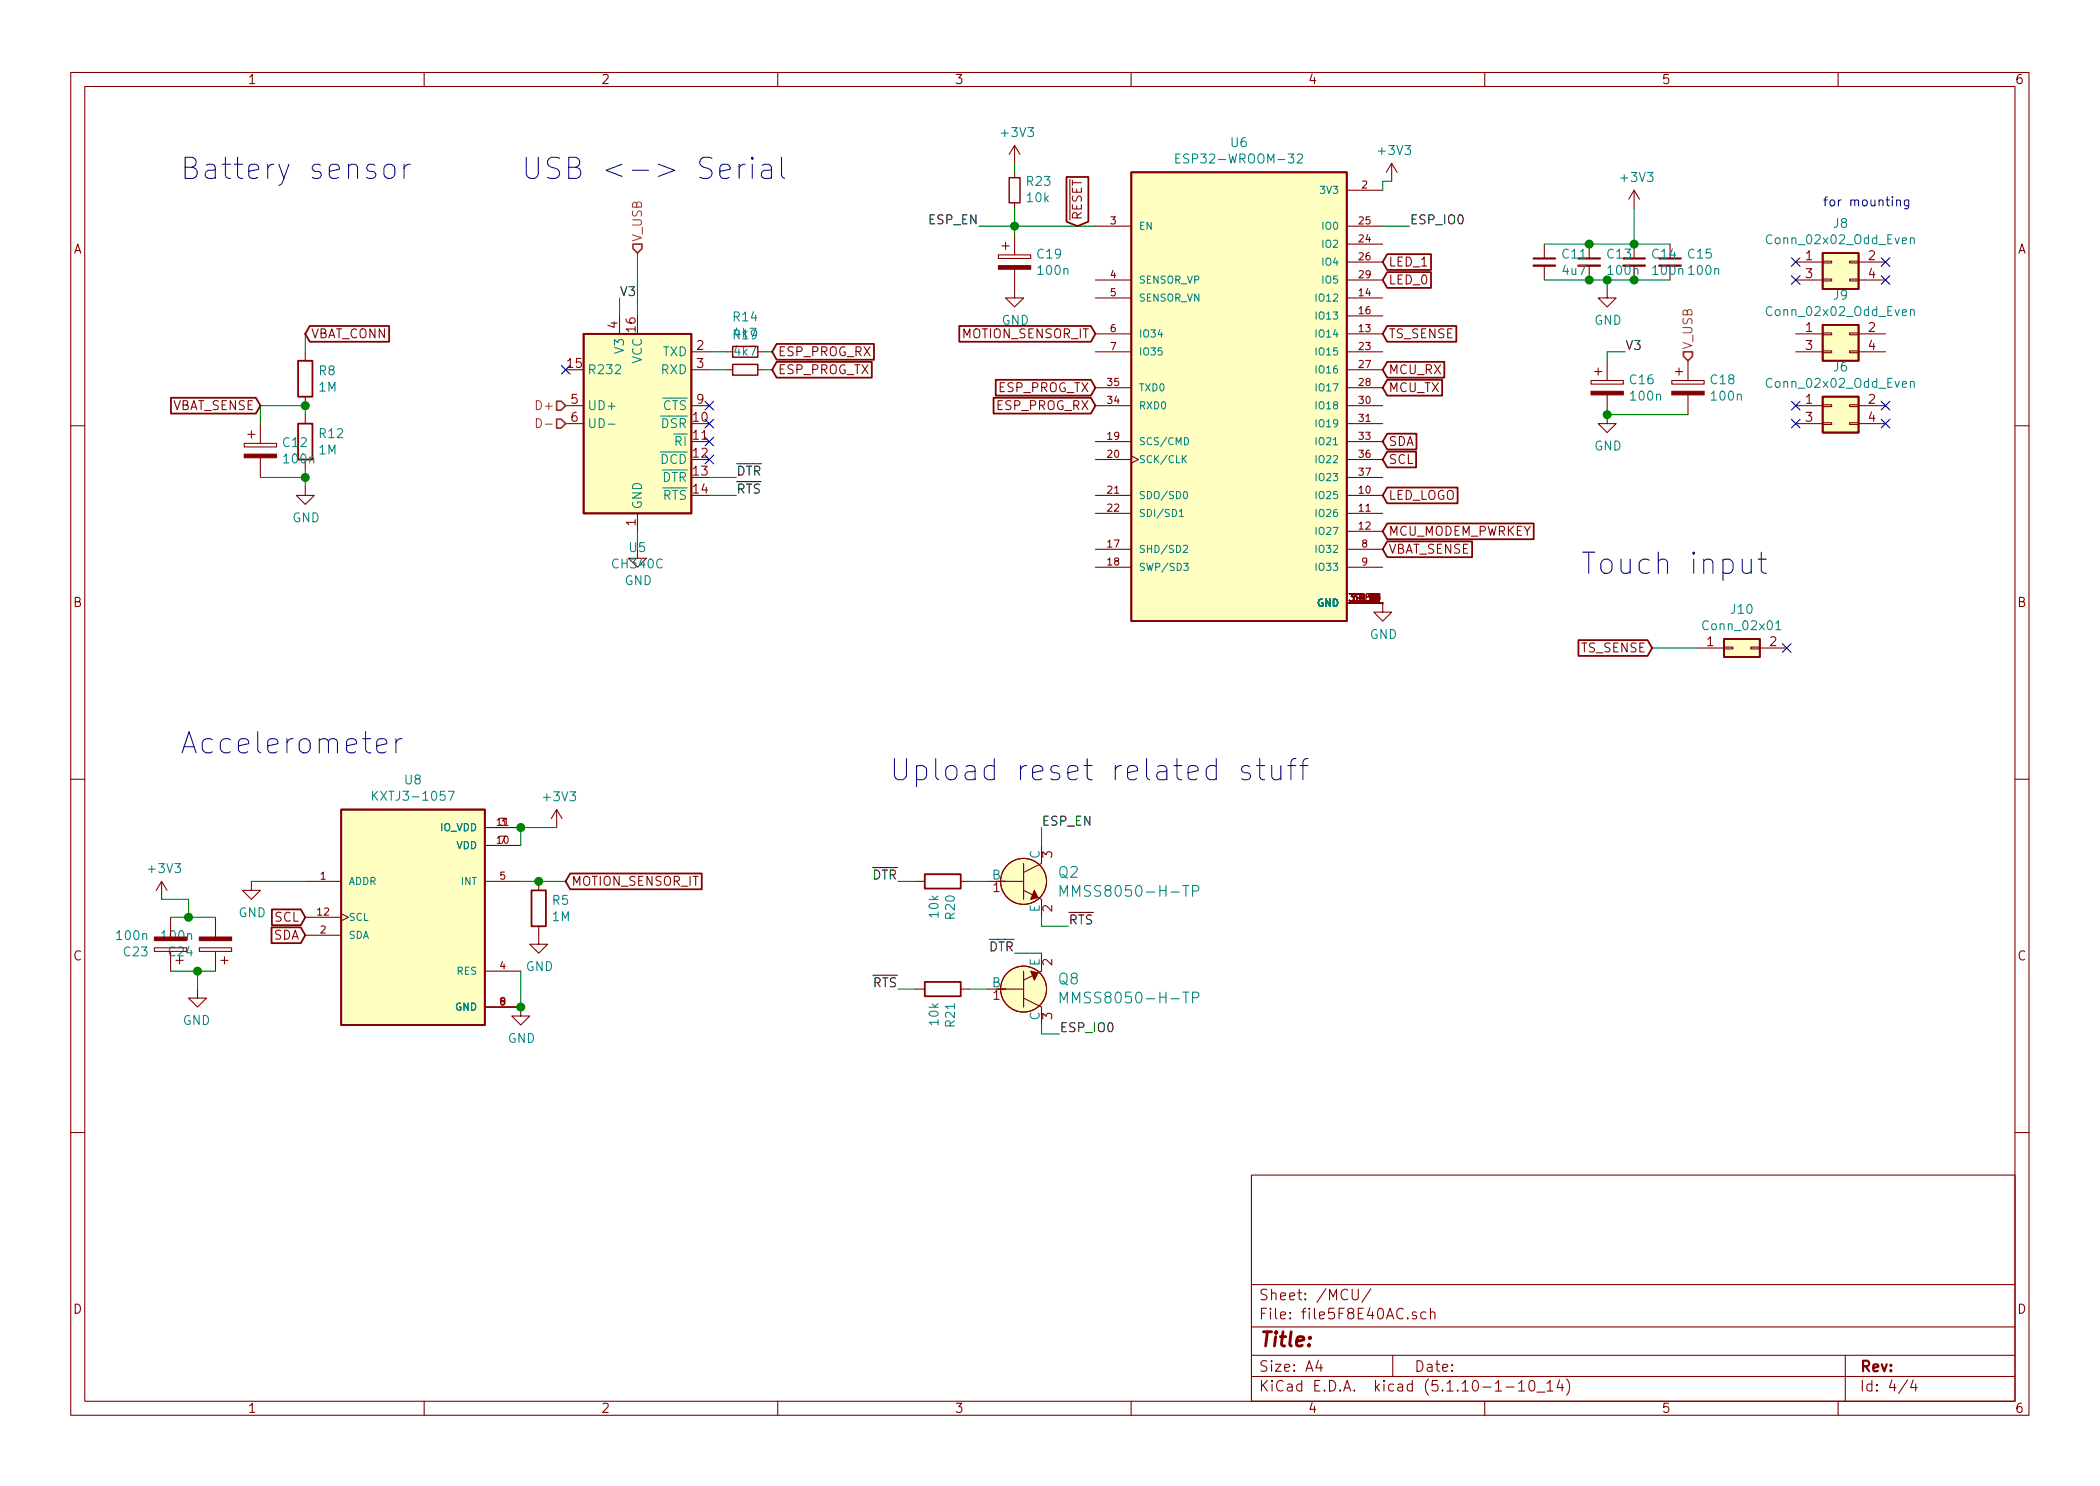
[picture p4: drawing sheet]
EESchema Schematic File Version 4
EELAYER 30 0
EELAYER END
$Descr A4 11693 8268
encoding utf-8
Sheet 4 4
Title ""
Date ""
Rev ""
Comp ""
Comment1 ""
Comment2 ""
Comment3 ""
Comment4 ""
$EndDescr
$Comp
L sim7070-rescue:R-Device R?
U 1 1
P 1700 2100
AR Path="/5F76B017/5F91C2EA" Ref="R?"  Part="1" 
AR Path="/5F91C2EA" Ref="R?"  Part="1" 
AR Path="/5F8E40AD/5F91C2EA" Ref="R8"  Part="1" 
F 0 "R8" H 1770 2146 50  0000 L CNN
F 1 "1M" H 1770 2055 50  0000 L CNN
F 2 "Resistor_SMD:R_0402_1005Metric" V 1630 2100 50  0001 C CNN
F 3 "~" H 1700 2100 50  0001 C CNN
F 4 "C26087" H 1700 2100 50  0001 C CNN "LCSC"
	1    1700 2100
	1    0    0    -1  
$EndComp
$Comp
L sim7070-rescue:R-Device R?
U 1 1
P 1700 2450
AR Path="/5F76B017/5F91C2F0" Ref="R?"  Part="1" 
AR Path="/5F91C2F0" Ref="R?"  Part="1" 
AR Path="/5F8E40AD/5F91C2F0" Ref="R12"  Part="1" 
F 0 "R12" H 1770 2496 50  0000 L CNN
F 1 "1M" H 1770 2405 50  0000 L CNN
F 2 "Resistor_SMD:R_0402_1005Metric" V 1630 2450 50  0001 C CNN
F 3 "~" H 1700 2450 50  0001 C CNN
F 4 "C26087" H 1700 2450 50  0001 C CNN "LCSC"
	1    1700 2450
	1    0    0    -1  
$EndComp
$Comp
L sim7070-rescue:GND-power #PWR?
U 1 1
P 1700 2700
AR Path="/5F76B017/5F91C2F6" Ref="#PWR?"  Part="1" 
AR Path="/5F91C2F6" Ref="#PWR?"  Part="1" 
AR Path="/5F8E40AD/5F91C2F6" Ref="#PWR0134"  Part="1" 
F 0 "#PWR0134" H 1700 2450 50  0001 C CNN
F 1 "GND" H 1705 2527 50  0000 C CNN
F 2 "" H 1700 2700 50  0001 C CNN
F 3 "" H 1700 2700 50  0001 C CNN
	1    1700 2700
	1    0    0    -1  
$EndComp
$Comp
L sim7070-rescue:CP-Device C?
U 1 1
P 1450 2500
AR Path="/5F76B017/5F91C2FC" Ref="C?"  Part="1" 
AR Path="/5F91C2FC" Ref="C?"  Part="1" 
AR Path="/5F8E40AD/5F91C2FC" Ref="C12"  Part="1" 
F 0 "C12" H 1568 2546 50  0000 L CNN
F 1 "100n" H 1568 2455 50  0000 L CNN
F 2 "Capacitor_SMD:C_0402_1005Metric" H 1488 2350 50  0001 C CNN
F 3 "~" H 1450 2500 50  0001 C CNN
F 4 "C1525" H 1450 2500 50  0001 C CNN "LCSC"
	1    1450 2500
	1    0    0    -1  
$EndComp
Wire Wire Line
	1700 2250 1450 2250
Wire Wire Line
	1450 2250 1450 2350
Wire Wire Line
	1700 2300 1700 2250
Connection ~ 1700 2250
Wire Wire Line
	1700 1950 1700 1850
Wire Wire Line
	1700 2700 1700 2650
Wire Wire Line
	1450 2650 1700 2650
Connection ~ 1700 2650
Wire Wire Line
	1700 2650 1700 2600
Text GLabel 1700 1850 2    50   Input ~ 0
VBAT_CONN
Text GLabel 1450 2250 0    50   Input ~ 0
VBAT_SENSE
$Comp
L sim7070-rescue:C_Small-Device C15
U 1 1
P 9300 1450
F 0 "C15" H 9392 1496 50  0000 L CNN
F 1 "100n" H 9392 1405 50  0000 L CNN
F 2 "Capacitor_SMD:C_0402_1005Metric" H 9300 1450 50  0001 C CNN
F 3 "~" H 9300 1450 50  0001 C CNN
F 4 "C1525" H 9300 1450 50  0001 C CNN "LCSC"
	1    9300 1450
	1    0    0    -1  
$EndComp
$Comp
L sim7070-rescue:C_Small-Device C14
U 1 1
P 9100 1450
F 0 "C14" H 9192 1496 50  0000 L CNN
F 1 "100n" H 9192 1405 50  0000 L CNN
F 2 "Capacitor_SMD:C_0402_1005Metric" H 9100 1450 50  0001 C CNN
F 3 "~" H 9100 1450 50  0001 C CNN
F 4 "C1525" H 9100 1450 50  0001 C CNN "LCSC"
	1    9100 1450
	1    0    0    -1  
$EndComp
Connection ~ 9100 1350
Wire Wire Line
	9100 1350 8850 1350
$Comp
L sim7070-rescue:C_Small-Device C13
U 1 1
P 8850 1450
F 0 "C13" H 8942 1496 50  0000 L CNN
F 1 "100n" H 8942 1405 50  0000 L CNN
F 2 "Capacitor_SMD:C_0402_1005Metric" H 8850 1450 50  0001 C CNN
F 3 "~" H 8850 1450 50  0001 C CNN
F 4 "C1525" H 8850 1450 50  0001 C CNN "LCSC"
	1    8850 1450
	1    0    0    -1  
$EndComp
Connection ~ 8850 1350
Wire Wire Line
	9300 1550 9100 1550
Connection ~ 9100 1550
Wire Wire Line
	9100 1550 8950 1550
$Comp
L sim7070-rescue:GND-power #PWR0138
U 1 1
P 8950 1600
F 0 "#PWR0138" H 8950 1350 50  0001 C CNN
F 1 "GND" H 8955 1427 50  0000 C CNN
F 2 "" H 8950 1600 50  0001 C CNN
F 3 "" H 8950 1600 50  0001 C CNN
	1    8950 1600
	1    0    0    -1  
$EndComp
Wire Wire Line
	8950 1600 8950 1550
Connection ~ 8950 1550
Wire Wire Line
	8950 1550 8850 1550
Wire Wire Line
	8600 1350 8850 1350
Wire Wire Line
	8850 1550 8600 1550
Connection ~ 8850 1550
Text GLabel 7700 2050 2    50   Input ~ 0
MCU_RX
Text GLabel 7700 2150 2    50   Input ~ 0
MCU_TX
Text GLabel 7700 1850 2    50   Input ~ 0
TS_SENSE
Text GLabel 9200 3600 0    50   Input ~ 0
TS_SENSE
Text GLabel 7700 3050 2    50   Input ~ 0
VBAT_SENSE
Text GLabel 7700 1450 2    50   Input ~ 0
LED_1
Text GLabel 7700 1550 2    50   Input ~ 0
LED_0
$Comp
L sim7070-rescue:C_Small-Device C11
U 1 1
P 8600 1450
F 0 "C11" H 8692 1496 50  0000 L CNN
F 1 "4u7" H 8692 1405 50  0000 L CNN
F 2 "Capacitor_SMD:C_1206_3216Metric" H 8600 1450 50  0001 C CNN
F 3 "~" H 8600 1450 50  0001 C CNN
	1    8600 1450
	1    0    0    -1  
$EndComp
Text GLabel 7700 2750 2    50   Input ~ 0
LED_LOGO
Wire Wire Line
	9100 1350 9300 1350
Text GLabel 7700 2450 2    50   Input ~ 0
SDA
Text GLabel 7700 2550 2    50   Input ~ 0
SCL
Text GLabel 3150 4900 2    50   Input ~ 0
MOTION_SENSOR_IT
Text GLabel 1700 5200 0    50   Input ~ 0
SDA
Text GLabel 1700 5100 0    50   Input ~ 0
SCL
Text GLabel 7700 2950 2    50   Input ~ 0
MCU_MODEM_PWRKEY
$Comp
L sim7070-rescue:CP-Device C?
U 1 1
P 950 5250
AR Path="/5F76B017/5FC71181" Ref="C?"  Part="1" 
AR Path="/5FC71181" Ref="C?"  Part="1" 
AR Path="/5F8E40AD/5FC71181" Ref="C23"  Part="1" 
F 0 "C23" H 1068 5296 50  0000 L CNN
F 1 "100n" H 1068 5205 50  0000 L CNN
F 2 "Capacitor_SMD:C_0402_1005Metric" H 988 5100 50  0001 C CNN
F 3 "~" H 950 5250 50  0001 C CNN
F 4 "C1525" H 950 5250 50  0001 C CNN "LCSC"
	1    950  5250
	-1   0    0    1   
$EndComp
$Comp
L sim7070-rescue:CP-Device C?
U 1 1
P 1200 5250
AR Path="/5F76B017/5FC7220C" Ref="C?"  Part="1" 
AR Path="/5FC7220C" Ref="C?"  Part="1" 
AR Path="/5F8E40AD/5FC7220C" Ref="C24"  Part="1" 
F 0 "C24" H 1318 5296 50  0000 L CNN
F 1 "100n" H 1318 5205 50  0000 L CNN
F 2 "Capacitor_SMD:C_0402_1005Metric" H 1238 5100 50  0001 C CNN
F 3 "~" H 1200 5250 50  0001 C CNN
F 4 "C1525" H 1200 5250 50  0001 C CNN "LCSC"
	1    1200 5250
	-1   0    0    1   
$EndComp
$Comp
L sim7070-rescue:GND-power #PWR?
U 1 1
P 1100 5500
AR Path="/5F76B017/5FC72478" Ref="#PWR?"  Part="1" 
AR Path="/5FC72478" Ref="#PWR?"  Part="1" 
AR Path="/5F8E40AD/5FC72478" Ref="#PWR0155"  Part="1" 
F 0 "#PWR0155" H 1100 5250 50  0001 C CNN
F 1 "GND" H 1105 5327 50  0000 C CNN
F 2 "" H 1100 5500 50  0001 C CNN
F 3 "" H 1100 5500 50  0001 C CNN
	1    1100 5500
	-1   0    0    -1  
$EndComp
Wire Wire Line
	1100 5500 1100 5400
Wire Wire Line
	1100 5400 1200 5400
Wire Wire Line
	1100 5400 950  5400
Connection ~ 1100 5400
Wire Wire Line
	950  5100 1050 5100
Wire Wire Line
	1050 5000 1050 5100
Connection ~ 1050 5100
Wire Wire Line
	1050 5100 1200 5100
Text GLabel 6100 1850 0    50   Input ~ 0
MOTION_SENSOR_IT
$Comp
L sim7070-rescue:GND-power #PWR0158
U 1 1
P 7700 3350
F 0 "#PWR0158" H 7700 3100 50  0001 C CNN
F 1 "GND" H 7705 3177 50  0000 C CNN
F 2 "" H 7700 3350 50  0001 C CNN
F 3 "" H 7700 3350 50  0001 C CNN
	1    7700 3350
	1    0    0    -1  
$EndComp
$Comp
L sim7070-rescue:Conn_02x02_Odd_Even-Connector_Generic J6
U 1 1
P 10200 2250
F 0 "J6" H 10250 2467 50  0000 C CNN
F 1 "Conn_02x02_Odd_Even" H 10250 2376 50  0000 C CNN
F 2 "GettingStarted:PinSocket_2x02_P2.54mm_Vertical_centered" H 10200 2250 50  0001 C CNN
F 3 "~" H 10200 2250 50  0001 C CNN
F 4 "C239342" H 10200 2250 50  0001 C CNN "LCSC"
	1    10200 2250
	1    0    0    -1  
$EndComp
NoConn ~ 10000 2350
NoConn ~ 10500 2250
NoConn ~ 10500 2350
$Comp
L sim7070-rescue:Conn_02x02_Odd_Even-Connector_Generic J8
U 1 1
P 10200 1450
F 0 "J8" H 10250 1667 50  0000 C CNN
F 1 "Conn_02x02_Odd_Even" H 10250 1576 50  0000 C CNN
F 2 "GettingStarted:PinSocket_2x02_P2.54mm_Vertical_centered" H 10200 1450 50  0001 C CNN
F 3 "~" H 10200 1450 50  0001 C CNN
F 4 "C239342" H 10200 1450 50  0001 C CNN "LCSC"
	1    10200 1450
	1    0    0    -1  
$EndComp
NoConn ~ 10000 1450
NoConn ~ 10000 1550
NoConn ~ 10500 1450
NoConn ~ 10500 1550
Text Notes 10150 1150 0    50   ~ 0
for mounting\n
$Comp
L sim7070-rescue:Conn_02x02_Odd_Even-Connector_Generic J9
U 1 1
P 10200 1850
F 0 "J9" H 10250 2067 50  0000 C CNN
F 1 "Conn_02x02_Odd_Even" H 10250 1976 50  0000 C CNN
F 2 "GettingStarted:PinSocket_2x02_P2.54mm_Vertical_centered" H 10200 1850 50  0001 C CNN
F 3 "~" H 10200 1850 50  0001 C CNN
F 4 "C239342" H 10200 1850 50  0001 C CNN "LCSC"
	1    10200 1850
	1    0    0    -1  
$EndComp
NoConn ~ 10000 2250
$Comp
L sim7070-rescue:Conn_02x01-Connector_Generic J10
U 1 1
P 9650 3600
F 0 "J10" H 9700 3817 50  0000 C CNN
F 1 "Conn_02x01" H 9700 3726 50  0000 C CNN
F 2 "Connector_PinSocket_2.54mm:PinSocket_1x02_P2.54mm_Vertical" H 9650 3600 50  0001 C CNN
F 3 "~" H 9650 3600 50  0001 C CNN
F 4 "C124411" H 9650 3600 50  0001 C CNN "LCSC"
	1    9650 3600
	1    0    0    -1  
$EndComp
NoConn ~ 9950 3600
$Comp
L sim7070-rescue:KXTJ3-1057-KXTJ3-1057 U8
U 1 1
P 2300 5100
F 0 "U8" H 2300 5867 50  0000 C CNN
F 1 "KXTJ3-1057" H 2300 5776 50  0000 C CNN
F 2 "GettingStarted:KIONIX_KXTJ3-1057" H 2300 5100 50  0001 L BNN
F 3 "" H 2300 5100 50  0001 L BNN
F 4 "4.0" H 2300 5100 50  0001 L BNN "PARTREV"
F 5 "Manufacturer Recommendations" H 2300 5100 50  0001 L BNN "STANDARD"
F 6 "KIONIX" H 2300 5100 50  0001 L BNN "MANUFACTURER"
F 7 "C442603" H 2300 5100 50  0001 C CNN "LCSC"
	1    2300 5100
	1    0    0    -1  
$EndComp
$Comp
L sim7070-rescue:GND-power #PWR?
U 1 1
P 2900 5600
AR Path="/5F76B017/6077ADF5" Ref="#PWR?"  Part="1" 
AR Path="/6077ADF5" Ref="#PWR?"  Part="1" 
AR Path="/5F8E40AD/6077ADF5" Ref="#PWR0115"  Part="1" 
F 0 "#PWR0115" H 2900 5350 50  0001 C CNN
F 1 "GND" H 2905 5427 50  0000 C CNN
F 2 "" H 2900 5600 50  0001 C CNN
F 3 "" H 2900 5600 50  0001 C CNN
	1    2900 5600
	1    0    0    -1  
$EndComp
Wire Wire Line
	2900 4600 2900 4700
Connection ~ 2900 4600
$Comp
L sim7070-rescue:GND-power #PWR?
U 1 1
P 1400 4900
AR Path="/5F76B017/6077CC71" Ref="#PWR?"  Part="1" 
AR Path="/6077CC71" Ref="#PWR?"  Part="1" 
AR Path="/5F8E40AD/6077CC71" Ref="#PWR0121"  Part="1" 
F 0 "#PWR0121" H 1400 4650 50  0001 C CNN
F 1 "GND" H 1405 4727 50  0000 C CNN
F 2 "" H 1400 4900 50  0001 C CNN
F 3 "" H 1400 4900 50  0001 C CNN
	1    1400 4900
	1    0    0    -1  
$EndComp
Wire Wire Line
	1400 4900 1700 4900
Wire Wire Line
	2900 5600 2900 5400
Connection ~ 2900 5600
$Comp
L sim7070-rescue:ESP32-WROOM-32-ESP32-WROOM-32 U6
U 1 1
P 6900 2150
F 0 "U6" H 6900 3517 50  0000 C CNN
F 1 "ESP32-WROOM-32" H 6900 3426 50  0000 C CNN
F 2 "SnapEDA Library:MODULE_ESP32-WROOM-32" H 6900 2150 50  0001 L BNN
F 3 "" H 6900 2150 50  0001 L BNN
F 4 "Espressif Systems" H 6900 2150 50  0001 L BNN "MANUFACTURER"
F 5 "2.9" H 6900 2150 50  0001 L BNN "PARTREV"
F 6 "Manufacturer Recommendations" H 6900 2150 50  0001 L BNN "STANDARD"
F 7 "3.2 mm" H 6900 2150 50  0001 L BNN "MAXIMUM_PACKAGE_HEIGHT"
F 8 "C82899" H 6900 2150 50  0001 C CNN "LCSC"
	1    6900 2150
	1    0    0    -1  
$EndComp
$Comp
L sim7070-rescue:+3V3-power #PWR0122
U 1 1
P 9100 1150
F 0 "#PWR0122" H 9100 1000 50  0001 C CNN
F 1 "+3V3" H 9115 1323 50  0000 C CNN
F 2 "" H 9100 1150 50  0001 C CNN
F 3 "" H 9100 1150 50  0001 C CNN
	1    9100 1150
	1    0    0    -1  
$EndComp
Wire Wire Line
	9100 1150 9100 1350
$Comp
L sim7070-rescue:+3V3-power #PWR0127
U 1 1
P 7750 1000
F 0 "#PWR0127" H 7750 850 50  0001 C CNN
F 1 "+3V3" H 7765 1173 50  0000 C CNN
F 2 "" H 7750 1000 50  0001 C CNN
F 3 "" H 7750 1000 50  0001 C CNN
	1    7750 1000
	1    0    0    -1  
$EndComp
Wire Wire Line
	7750 1000 7700 1000
Wire Wire Line
	7700 1000 7700 1050
Wire Wire Line
	9200 3600 9450 3600
$Comp
L sim7070-rescue:CH340C-Interface_USB U5
U 1 1
P 3550 2350
F 0 "U5" H 3550 1661 50  0000 C CNN
F 1 "CH340C" H 3550 1570 50  0000 C CNN
F 2 "Package_SO:SOIC-16_3.9x9.9mm_P1.27mm" H 3600 1800 50  0001 L CNN
F 3 "https://datasheet.lcsc.com/szlcsc/Jiangsu-Qin-Heng-CH340C_C84681.pdf" H 3200 3150 50  0001 C CNN
F 4 "C84681" H 3550 2350 50  0001 C CNN "LCSC"
	1    3550 2350
	1    0    0    -1  
$EndComp
$Comp
L sim7070-rescue:CP-Device C?
U 1 1
P 9400 2150
AR Path="/5F76B017/60A3FD81" Ref="C?"  Part="1" 
AR Path="/60A3FD81" Ref="C?"  Part="1" 
AR Path="/5F8E40AD/60A3FD81" Ref="C18"  Part="1" 
F 0 "C18" H 9518 2196 50  0000 L CNN
F 1 "100n" H 9518 2105 50  0000 L CNN
F 2 "Capacitor_SMD:C_0402_1005Metric" H 9438 2000 50  0001 C CNN
F 3 "~" H 9400 2150 50  0001 C CNN
F 4 "C1525" H 9400 2150 50  0001 C CNN "LCSC"
	1    9400 2150
	1    0    0    -1  
$EndComp
Wire Wire Line
	3550 1400 3550 1750
$Comp
L sim7070-rescue:GND-power #PWR0131
U 1 1
P 3550 3050
F 0 "#PWR0131" H 3550 2800 50  0001 C CNN
F 1 "GND" H 3555 2877 50  0000 C CNN
F 2 "" H 3550 3050 50  0001 C CNN
F 3 "" H 3550 3050 50  0001 C CNN
	1    3550 3050
	1    0    0    -1  
$EndComp
Wire Wire Line
	3550 3050 3550 2950
Text HLabel 3150 2250 0    50   Input ~ 0
D+
Text HLabel 3150 2350 0    50   Input ~ 0
D-
Text HLabel 3550 1400 1    50   Input ~ 0
V_USB
$Comp
L sim7070-rescue:CP-Device C?
U 1 1
P 8950 2150
AR Path="/5F76B017/60A60B39" Ref="C?"  Part="1" 
AR Path="/60A60B39" Ref="C?"  Part="1" 
AR Path="/5F8E40AD/60A60B39" Ref="C16"  Part="1" 
F 0 "C16" H 9068 2196 50  0000 L CNN
F 1 "100n" H 9068 2105 50  0000 L CNN
F 2 "Capacitor_SMD:C_0402_1005Metric" H 8988 2000 50  0001 C CNN
F 3 "~" H 8950 2150 50  0001 C CNN
F 4 "C1525" H 8950 2150 50  0001 C CNN "LCSC"
	1    8950 2150
	1    0    0    -1  
$EndComp
$Comp
L sim7070-rescue:GND-power #PWR0135
U 1 1
P 8950 2300
F 0 "#PWR0135" H 8950 2050 50  0001 C CNN
F 1 "GND" H 8955 2127 50  0000 C CNN
F 2 "" H 8950 2300 50  0001 C CNN
F 3 "" H 8950 2300 50  0001 C CNN
	1    8950 2300
	1    0    0    -1  
$EndComp
Wire Wire Line
	9400 2300 8950 2300
Connection ~ 8950 2300
Text HLabel 9400 2000 1    50   Input ~ 0
V_USB
Text GLabel 4300 1950 2    50   Input ~ 0
ESP_PROG_RX
Text GLabel 4300 2050 2    50   Input ~ 0
ESP_PROG_TX
Text Label 3450 1650 0    50   ~ 0
V3
Text Label 9050 1950 0    50   ~ 0
V3
Wire Wire Line
	9050 1950 8950 1950
Wire Wire Line
	8950 1950 8950 2000
Wire Wire Line
	3450 1650 3450 1750
$Comp
L sim7070-rescue:R_Small-Device R14
U 1 1
P 4150 1950
F 0 "R14" V 3954 1950 50  0000 C CNN
F 1 "4k7" V 4045 1950 50  0000 C CNN
F 2 "Resistor_SMD:R_0402_1005Metric" H 4150 1950 50  0001 C CNN
F 3 "~" H 4150 1950 50  0001 C CNN
F 4 "C25900" V 4150 1950 50  0001 C CNN "LCSC"
	1    4150 1950
	0    1    1    0   
$EndComp
$Comp
L sim7070-rescue:R_Small-Device R19
U 1 1
P 4150 2050
F 0 "R19" V 3954 2050 50  0000 C CNN
F 1 "4k7" V 4045 2050 50  0000 C CNN
F 2 "Resistor_SMD:R_0402_1005Metric" H 4150 2050 50  0001 C CNN
F 3 "~" H 4150 2050 50  0001 C CNN
F 4 "C25900" V 4150 2050 50  0001 C CNN "LCSC"
	1    4150 2050
	0    1    1    0   
$EndComp
Wire Wire Line
	3950 1950 4050 1950
Wire Wire Line
	4250 1950 4300 1950
Wire Wire Line
	4300 2050 4250 2050
Wire Wire Line
	4050 2050 3950 2050
$Comp
L sim7070-rescue:MMSS8050-H-TP-dk_Transistors-Bipolar-BJT-Single Q2
U 1 1
P 5700 4900
F 0 "Q2" H 5888 4953 60  0000 L CNN
F 1 "MMSS8050-H-TP" H 5888 4847 60  0000 L CNN
F 2 "digikey-footprints:SOT-23-3" H 5900 5100 60  0001 L CNN
F 3 "https://www.mccsemi.com/pdf/Products/MMSS8050(SOT-23).pdf" H 5900 5200 60  0001 L CNN
F 4 "MMSS8050-H-TPMSCT-ND" H 5900 5300 60  0001 L CNN "Digi-Key_PN"
F 5 "MMSS8050-H-TP" H 5900 5400 60  0001 L CNN "MPN"
F 6 "Discrete Semiconductor Products" H 5900 5500 60  0001 L CNN "Category"
F 7 "Transistors - Bipolar (BJT) - Single" H 5900 5600 60  0001 L CNN "Family"
F 8 "https://www.mccsemi.com/pdf/Products/MMSS8050(SOT-23).pdf" H 5900 5700 60  0001 L CNN "DK_Datasheet_Link"
F 9 "/product-detail/en/micro-commercial-co/MMSS8050-H-TP/MMSS8050-H-TPMSCT-ND/2825945" H 5900 5800 60  0001 L CNN "DK_Detail_Page"
F 10 "TRANS NPN 25V 1.5A SOT23" H 5900 5900 60  0001 L CNN "Description"
F 11 "Micro Commercial Co" H 5900 6000 60  0001 L CNN "Manufacturer"
F 12 "Active" H 5900 6100 60  0001 L CNN "Status"
F 13 "c2150" H 5700 4900 50  0001 C CNN "LCSC"
	1    5700 4900
	1    0    0    -1  
$EndComp
$Comp
L sim7070-rescue:MMSS8050-H-TP-dk_Transistors-Bipolar-BJT-Single Q8
U 1 1
P 5700 5500
F 0 "Q8" H 5888 5447 60  0000 L CNN
F 1 "MMSS8050-H-TP" H 5888 5553 60  0000 L CNN
F 2 "digikey-footprints:SOT-23-3" H 5900 5700 60  0001 L CNN
F 3 "https://www.mccsemi.com/pdf/Products/MMSS8050(SOT-23).pdf" H 5900 5800 60  0001 L CNN
F 4 "MMSS8050-H-TPMSCT-ND" H 5900 5900 60  0001 L CNN "Digi-Key_PN"
F 5 "MMSS8050-H-TP" H 5900 6000 60  0001 L CNN "MPN"
F 6 "Discrete Semiconductor Products" H 5900 6100 60  0001 L CNN "Category"
F 7 "Transistors - Bipolar (BJT) - Single" H 5900 6200 60  0001 L CNN "Family"
F 8 "https://www.mccsemi.com/pdf/Products/MMSS8050(SOT-23).pdf" H 5900 6300 60  0001 L CNN "DK_Datasheet_Link"
F 9 "/product-detail/en/micro-commercial-co/MMSS8050-H-TP/MMSS8050-H-TPMSCT-ND/2825945" H 5900 6400 60  0001 L CNN "DK_Detail_Page"
F 10 "TRANS NPN 25V 1.5A SOT23" H 5900 6500 60  0001 L CNN "Description"
F 11 "Micro Commercial Co" H 5900 6600 60  0001 L CNN "Manufacturer"
F 12 "Active" H 5900 6700 60  0001 L CNN "Status"
F 13 "c2150" H 5700 5500 50  0001 C CNN "LCSC"
	1    5700 5500
	1    0    0    1   
$EndComp
Text Label 5900 5750 0    50   ~ 0
ESP_IO0
Text Label 7850 1250 0    50   ~ 0
ESP_IO0
Wire Wire Line
	7850 1250 7700 1250
Wire Wire Line
	5800 5700 5800 5750
Wire Wire Line
	5800 5750 5900 5750
$Comp
L sim7070-rescue:R-Device R?
U 1 1
P 5250 5500
AR Path="/5F76B017/60A7296A" Ref="R?"  Part="1" 
AR Path="/60A7296A" Ref="R?"  Part="1" 
AR Path="/5F8E40AD/60A7296A" Ref="R21"  Part="1" 
F 0 "R21" H 5320 5546 50  0000 L CNN
F 1 "10k" H 5320 5455 50  0000 L CNN
F 2 "Resistor_SMD:R_0402_1005Metric" V 5180 5500 50  0001 C CNN
F 3 "~" H 5250 5500 50  0001 C CNN
F 4 "C25531" H 5250 5500 50  0001 C CNN "LCSC"
	1    5250 5500
	0    1    1    0   
$EndComp
$Comp
L sim7070-rescue:R-Device R?
U 1 1
P 5250 4900
AR Path="/5F76B017/60A72C64" Ref="R?"  Part="1" 
AR Path="/60A72C64" Ref="R?"  Part="1" 
AR Path="/5F8E40AD/60A72C64" Ref="R20"  Part="1" 
F 0 "R20" H 5320 4946 50  0000 L CNN
F 1 "10k" H 5320 4855 50  0000 L CNN
F 2 "Resistor_SMD:R_0402_1005Metric" V 5180 4900 50  0001 C CNN
F 3 "~" H 5250 4900 50  0001 C CNN
F 4 "C25531" H 5250 4900 50  0001 C CNN "LCSC"
	1    5250 4900
	0    1    1    0   
$EndComp
Wire Wire Line
	5400 4900 5500 4900
Wire Wire Line
	5400 5500 5500 5500
Text Label 4100 2650 0    50   ~ 0
~DTR~
Text Label 4100 2750 0    50   ~ 0
~RTS~
Wire Wire Line
	4100 2750 3950 2750
Wire Wire Line
	3950 2650 4100 2650
Text Label 5450 1250 2    50   ~ 0
ESP_EN
Wire Wire Line
	5450 1250 5650 1250
Text Label 5800 4600 0    50   ~ 0
ESP_EN
Wire Wire Line
	5800 4600 5800 4700
Text Label 5950 5150 0    50   ~ 0
~RTS~
Wire Wire Line
	5950 5150 5800 5150
Wire Wire Line
	5800 5150 5800 5100
Text Label 5000 4900 2    50   ~ 0
~DTR~
Wire Wire Line
	5000 4900 5100 4900
Text Label 5650 5300 2    50   ~ 0
~DTR~
Wire Wire Line
	5650 5300 5800 5300
Text Label 5000 5500 2    50   ~ 0
~RTS~
Wire Wire Line
	5000 5500 5100 5500
NoConn ~ 3950 2450
NoConn ~ 3950 2350
NoConn ~ 3950 2250
NoConn ~ 3950 2550
NoConn ~ 3150 2050
$Comp
L sim7070-rescue:CP-Device C?
U 1 1
P 5650 1450
AR Path="/5F76B017/60A80D54" Ref="C?"  Part="1" 
AR Path="/60A80D54" Ref="C?"  Part="1" 
AR Path="/5F8E40AD/60A80D54" Ref="C19"  Part="1" 
F 0 "C19" H 5768 1496 50  0000 L CNN
F 1 "100n" H 5768 1405 50  0000 L CNN
F 2 "Capacitor_SMD:C_0402_1005Metric" H 5688 1300 50  0001 C CNN
F 3 "~" H 5650 1450 50  0001 C CNN
F 4 "C1525" H 5650 1450 50  0001 C CNN "LCSC"
	1    5650 1450
	1    0    0    -1  
$EndComp
$Comp
L sim7070-rescue:GND-power #PWR0136
U 1 1
P 5650 1600
F 0 "#PWR0136" H 5650 1350 50  0001 C CNN
F 1 "GND" H 5655 1427 50  0000 C CNN
F 2 "" H 5650 1600 50  0001 C CNN
F 3 "" H 5650 1600 50  0001 C CNN
	1    5650 1600
	1    0    0    -1  
$EndComp
Wire Wire Line
	5650 1300 5650 1250
Connection ~ 5650 1250
Wire Wire Line
	5650 1250 6100 1250
$Comp
L sim7070-rescue:R_Small-Device R23
U 1 1
P 5650 1050
F 0 "R23" H 5591 1004 50  0000 R CNN
F 1 "10k" H 5591 1095 50  0000 R CNN
F 2 "Resistor_SMD:R_0402_1005Metric" H 5650 1050 50  0001 C CNN
F 3 "~" H 5650 1050 50  0001 C CNN
F 4 "C25531" H 5650 1050 50  0001 C CNN "LCSC"
	1    5650 1050
	-1   0    0    1   
$EndComp
Wire Wire Line
	5650 1150 5650 1250
$Comp
L sim7070-rescue:+3V3-power #PWR0137
U 1 1
P 5650 900
F 0 "#PWR0137" H 5650 750 50  0001 C CNN
F 1 "+3V3" H 5665 1073 50  0000 C CNN
F 2 "" H 5650 900 50  0001 C CNN
F 3 "" H 5650 900 50  0001 C CNN
	1    5650 900 
	1    0    0    -1  
$EndComp
Wire Wire Line
	5650 900  5650 950 
Text GLabel 6100 2250 0    50   Input ~ 0
ESP_PROG_RX
Text GLabel 6100 2150 0    50   Input ~ 0
ESP_PROG_TX
$Comp
L sim7070-rescue:+3V3-power #PWR0142
U 1 1
P 3100 4600
F 0 "#PWR0142" H 3100 4450 50  0001 C CNN
F 1 "+3V3" H 3115 4773 50  0000 C CNN
F 2 "" H 3100 4600 50  0001 C CNN
F 3 "" H 3100 4600 50  0001 C CNN
	1    3100 4600
	1    0    0    -1  
$EndComp
Wire Wire Line
	3100 4600 2900 4600
$Comp
L sim7070-rescue:+3V3-power #PWR0143
U 1 1
P 900 5000
F 0 "#PWR0143" H 900 4850 50  0001 C CNN
F 1 "+3V3" H 915 5173 50  0000 C CNN
F 2 "" H 900 5000 50  0001 C CNN
F 3 "" H 900 5000 50  0001 C CNN
	1    900  5000
	1    0    0    -1  
$EndComp
Wire Wire Line
	900  5000 1050 5000
Text GLabel 6000 1250 1    50   Input ~ 0
~RESET~
$Comp
L sim7070-rescue:R-Device R?
U 1 1
P 3000 5050
AR Path="/5F76B017/60A57415" Ref="R?"  Part="1" 
AR Path="/60A57415" Ref="R?"  Part="1" 
AR Path="/5F8E40AD/60A57415" Ref="R5"  Part="1" 
AR Path="/5F893C1E/60A57415" Ref="R5"  Part="1" 
F 0 "R5" H 3070 5096 50  0000 L CNN
F 1 "1M" H 3070 5005 50  0000 L CNN
F 2 "Resistor_SMD:R_0402_1005Metric" V 2930 5050 50  0001 C CNN
F 3 "~" H 3000 5050 50  0001 C CNN
F 4 "C26087" H 3000 5050 50  0001 C CNN "LCSC"
	1    3000 5050
	1    0    0    -1  
$EndComp
Wire Wire Line
	2900 4900 3000 4900
Connection ~ 3000 4900
Wire Wire Line
	3000 4900 3150 4900
$Comp
L sim7070-rescue:GND-power #PWR?
U 1 1
P 3000 5200
AR Path="/5F76B017/60A58D70" Ref="#PWR?"  Part="1" 
AR Path="/60A58D70" Ref="#PWR?"  Part="1" 
AR Path="/5F8E40AD/60A58D70" Ref="#PWR0133"  Part="1" 
F 0 "#PWR0133" H 3000 4950 50  0001 C CNN
F 1 "GND" H 3005 5027 50  0000 C CNN
F 2 "" H 3000 5200 50  0001 C CNN
F 3 "" H 3000 5200 50  0001 C CNN
	1    3000 5200
	1    0    0    -1  
$EndComp
Text Notes 2900 1000 0    118  ~ 0
USB <-> Serial\n
Text Notes 1000 1000 0    118  ~ 0
Battery sensor
Text Notes 1000 4200 0    118  ~ 0
Accelerometer
Text Notes 8800 3200 0    118  ~ 0
Touch input\n
Text Notes 4950 4350 0    118  ~ 0
Upload reset related stuff
$EndSCHEMATC
